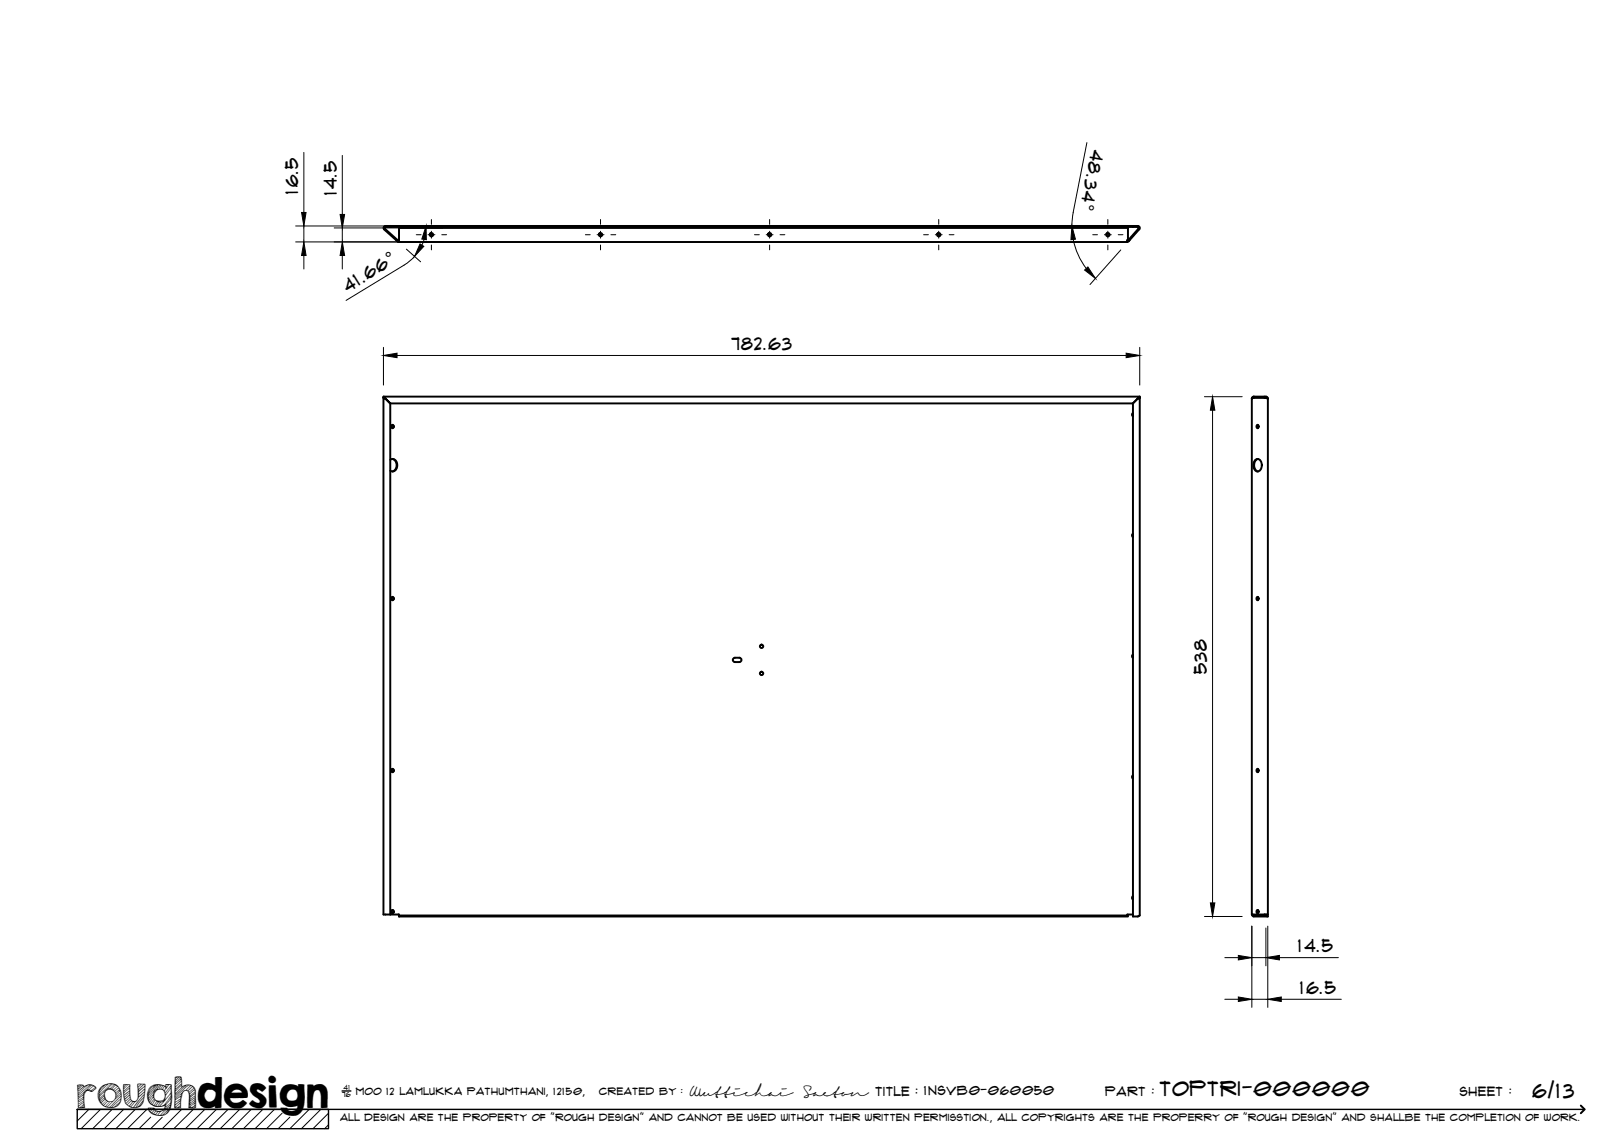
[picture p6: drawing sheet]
<svg xmlns="http://www.w3.org/2000/svg" width="420mm" height="297mm" viewBox="0 0 420 297" stroke-linecap="round" stroke-linejoin="round" font-family="sans-serif">
<!-- layer: Visible -->
<g fill="none" stroke="#000" stroke-width=".51">
<path d="M99.4 59.4l3.8 3.2M99.5 59.2l3.6 3.1M99.7 58.7h.1M99.7 58.7h1.3v-.2v.2h192.1M99.7 58.7l-.2 .2 .1 .2M103.2 59h188.6v3.1h-.2v.5h-188.4zM293.1 58.5h-193.4l-.4 .3 .1 .5M293.1 58.5v.2M293.1 58.5v.2h1.3M293.1 58.5h1.3v.2M294.3 58.7l.2 .1M294.4 58.7l.2 .2v.2"/>
<path d="M294.4 58.5l.5 .3-.2 .5M294.6 59.1l-3 3.2M294.6 59.1l.1 .2M294.7 59.3l-2.7 3.1M102.5 62.1l.5 .5M103.1 62.3h.1M292 62.4l-.4 .2M292.3 62.1l-.3 .2M99.2 103v133.6h4v.3M99.2 102.6l.5 .5-.5-.2zM99.2 102.6h195.7M99.4 102.9l-.2 .1 .5 .1-.2-.2"/>
<path d="M99.7 103.1l1.3 1.3-1.3-1.3M101 119a1.31 1.31 0 0 1 1.4 .2 1.31 1.31 0 0 1 .4 1.4 1.23 1.23 0 0 1-1.8 1.2M101.5 118.8a1.72 1.72 0 0 1 1.1 1.6 1.72 1.72 0 0 1-1.1 1.6M101.5 109.9l.2 .5-.2 .4M293.1 106.9l-.2 .4 .2 .4M293.1 107v.5M294.3 103.1l-1.2 1.3h-192.1v132.2M294.6 102.7l.3-.1v.3l-.6 .2zM294.7 102.9l.2 .1-.5 .1 .2-.2M294.9 103v133.8l-.5 .3h-1.3v-132.7l1.3-1.3M323.9 103.1v133.5h3.2M324.4 102.6l-.4 .2-.1 .3"/>
<path d="M324.4 102.6l-.2 .3M324.4 102.6h3.1M324.7 119.1a.99 .99 0 0 1 1.1-.2 .99 .99 0 0 1 .6 1 1.45 1.45 0 0 1-1.4 2 1.98 1.98 0 0 1-.3-2.8zM325.2 110a.38 .38 0 0 1 .4 .4 .38 .38 0 0 1-.4 .3l-.1-.3zM325.5 109.9l-.2 .5 .2 .4M325.5 118.8a1.8 1.8 0 0 0-1 1.6 1.8 1.8 0 0 0 1 1.6M327.1 102.9h-2.7l-.5 .2M327.1 102.9l.9 .2M327.1 102.9l.4 .1M327.1 102.9h.4M327.3 102.9h.1M327.3 102.9l.3 .1"/>
<path d="M327.5 103h.2l-.2-.1v-.3h.2l.3 .5M328 103.1v133.5h-.9M293.1 138.1l-.2 .4 .2 .5M293.1 138.3v.5M101.5 154.5l.2 .4-.2 .4M325.2 154.5a.38 .38 0 0 1 .4 .4 .38 .38 0 0 1-.4 .3l-.1-.3zM325.5 154.5l-.2 .4 .2 .4M189.7 170.5l.5-.3h1.1a.56 .56 0 0 1 .5 .6 .56 .56 0 0 1-.5 .5h-1.1a.56 .56 0 0 1-.5-.8zM293.1 169.4l-.2 .4 .2 .4M293.1 169.6v.4M101.5 198.9l.2 .5-.2 .4M325.2 199a.38 .38 0 0 1 .4 .4 .38 .38 0 0 1-.4 .3l-.1-.3z"/>
<path d="M325.5 199l-.2 .4 .2 .4M293.1 200.6l-.2 .4 .2 .5M293.1 200.8v.5M101.5 235.5l.2 .4-.2 .4M103.2 236.9h188.6v.2h-188.6zM293.1 236.6h-1.5v.3M293.1 231.9l-.2 .4 .2 .4M293.1 232.1v.4M323.9 236.6l.5 .5h3.1v-.2h-3.1l-.3-.3M325.2 235.5a.38 .38 0 0 1 .4 .4 .38 .38 0 0 1-.4 .4l-.1-.4zM325.5 235.5l-.2 .4 .2 .4M327.2 236.6l.3 .2"/>
<path d="M327.3 236.6l.5 .5M327.8 236.6v.5h.2v-.5"/>
<circle cx="111.6" cy="60.7" r=".43"/>
<circle cx="155.4" cy="60.7" r=".43"/>
<circle cx="199.1" cy="60.7" r=".43"/>
<circle cx="242.9" cy="60.7" r=".43"/>
<circle cx="286.6" cy="60.7" r=".43"/>
<circle cx="101.5" cy="110.4" r=".39"/>
<circle cx="101.5" cy="154.9" r=".39"/>
<circle cx="197" cy="174.2" r=".43"/>
<circle cx="197" cy="167.2" r=".43"/>
<circle cx="101.5" cy="199.4" r=".39"/>
<circle cx="101.5" cy="235.9" r=".39"/>
</g>
<circle cx="101" cy="58.5" r=".25" fill="#000"/>
<!-- layer: TitleBlock -->
<path d="M20 287h65v5h-65zM20 287h390M88.5 282.3h2.3" fill="none" stroke="#000" stroke-width=".36"/>
<path d="M409 286.1l1 .9-1 1" fill="none" stroke="#000" stroke-width=".51"/>
<g fill="none" stroke="#000" stroke-width=".26">
<path d="M23 287l-3 3.1M26 287l-5 5M29 287l-5 5M32 287l-5 5M35 287l-5 5M38 287l-5 5M39 289.1l-3 2.9M42 289.1l-3 2.9M47 287l-5 5M50 287l-5 5M53 287l-5 5M56 287l-5 5"/>
<path d="M59 287l-5 5M62 287l-5 5M65 287l-5 5M68 287l-5 5M71 287l-5 5M73 288l-4 4M75 289.1l-3 2.9M80 287l-5 5M83 287l-5 5M85 288l-4 4M85 291l-1 1"/>
</g>
<!-- layer: Smart Centers -->
<g fill="none" stroke="#000" stroke-width=".26">
<path d="M111.6 56.8v1.2M111.6 59.8v1.8M155.4 56.8v1.2M155.4 59.8v1.8M199.1 56.8v1.2M199.1 59.8v1.8M242.9 56.8v1.2M242.9 59.8v1.8M286.6 56.8v1.2M286.6 59.8v1.8M107.7 60.7h1.2M110.7 60.7h1.8"/>
<path d="M111.6 63.4v1.3M114.3 60.7h1.2M151.4 60.7h1.3M154.5 60.7h1.8M155.4 63.4v1.3M158.1 60.7h1.2M195.2 60.7h1.2M198.2 60.7h1.8M199.1 63.4v1.3M201.8 60.7h1.3M239 60.7h1.2M242 60.7h1.8"/>
<path d="M242.9 63.4v1.3M245.6 60.7h1.2M282.7 60.7h1.2M285.7 60.7h1.8M286.6 63.4v1.3M289.3 60.7h1.2"/>
</g>
<!-- layer: FD_Dimensions -->
<g fill="none" stroke="#000" stroke-width=".26">
<path d="M78.6 39.4v15.6M281.2 36.9l-3.5 18.1-.4 3.5M76.5 58.5h46.3M78.6 58.5v4.1M86.5 59h28M88.6 40.2v15.3M88.6 59v3.6M76.5 62.6h46.3M78.6 66.1v3.5M88.6 66.1v3.5M105.1 64.5l3.7 3.2M107.3 66.3l-1.3 1.3-1.4 1-15.1 9.1"/>
<path d="M109.7 61.9l-.5 1.5M277.7 61.9a18.2 18.2 0 0 0 3.3 7.6M290 64.7l-8 8.9M99.2 89.9v9.7M102.7 92h188.7M294.9 89.9v9.7M311.6 102.6h9.8M313.7 106.1v127.5M311.6 237.1h9.8M323.9 239.6v21.1M328 239.6v21.1M316.9 258.6h3.5"/>
<path d="M316.9 247.8h3.5M323.9 258.6h4.1M323.9 247.8h3.6M327.5 240.1v9.8M331 247.8h15.3M331.5 258.6h15.5"/>
</g>
<g fill="#000" stroke="#000" stroke-width=".26">
<path d="M78 55h1.2l-.6 3.5zM88 55.5h1.2l-.6 3.5zM78.6 62.6l.6 3.5h-1.2zM88.6 62.6l.6 3.5h-1.2zM110.2 58.5l.1 3.5-1.2-.1zM108.7 63.1l.9 .6-2.3 2.6zM277.3 58.5l.9 3.4-1.1 .1zM280.6 69.9l.9-.8 1.9 2.9zM99.2 92l3.5-.6v1.1zM291.4 91.4l3.5 .6-3.5 .5zM313.7 102.6l.6 3.5h-1.2zM313.1 233.6h1.2l-.6 3.5z"/>
<path d="M320.4 258l3.5 .6-3.5 .5zM320.4 247.2l3.5 .6-3.5 .6zM327.5 247.8l3.5-.6v1.2zM328 258.6l3.5-.6v1.1z"/>
</g>
<text font-size="9.7" x="19.9" y="286.8">roughdesign</text>
<g font-size="5.3">
<text x="300.1" y="283.6">TOPTRI-000000</text>
<text x="396.5" y="284">6/13</text>
</g>
<text font-size="4.9" x="101.2" y="68.9" transform="rotate(-32 101.2 68.9)">°</text>
<g font-size="4.6">
<text x="282.4" y="38.6" transform="rotate(101 282.4 38.6)">48.34°</text>
<text x="77.2" y="50.1" transform="rotate(-90 77.2 50.1)">16.5</text>
<text x="87.1" y="50.6" transform="rotate(-90 87.1 50.6)">14.5</text>
<text x="90" y="75.8" transform="rotate(-31 90 75.8)">41.66</text>
<text x="189.2" y="90.5">782.63</text>
<text x="312.2" y="174.4" transform="rotate(-90 312.2 174.4)">538</text>
<text x="335.9" y="246.3">14.5</text>
<text x="336.4" y="257.1">16.5</text>
</g>
<g font-size="3.4">
<text x="178.3" y="283.5">Wuttichai</text>
<text x="208.1" y="283.5">Saeton title : 1NSVB0-060050</text>
</g>
<g font-size="3.3">
<text x="286" y="283.5">Part :</text>
<text x="377.7" y="283.5">sheet :</text>
</g>
<g font-size="2.7">
<text x="92.1" y="283.3">moo 12 Lamlukka pathumthani, 12150,</text>
<text x="155" y="283.3">created by :</text>
</g>
<text font-size="2.6" x="88" y="290.1">all design are the property of &quot;rough design&quot; and cannot be used without their written permisstion., all copyrights are the properry of &quot;rough design&quot; and shallbe the completion of work.</text>
<g font-size="1.9">
<text x="88.5" y="283.9">76</text>
<text x="88.9" y="282.1">41</text>
</g>
</svg>
